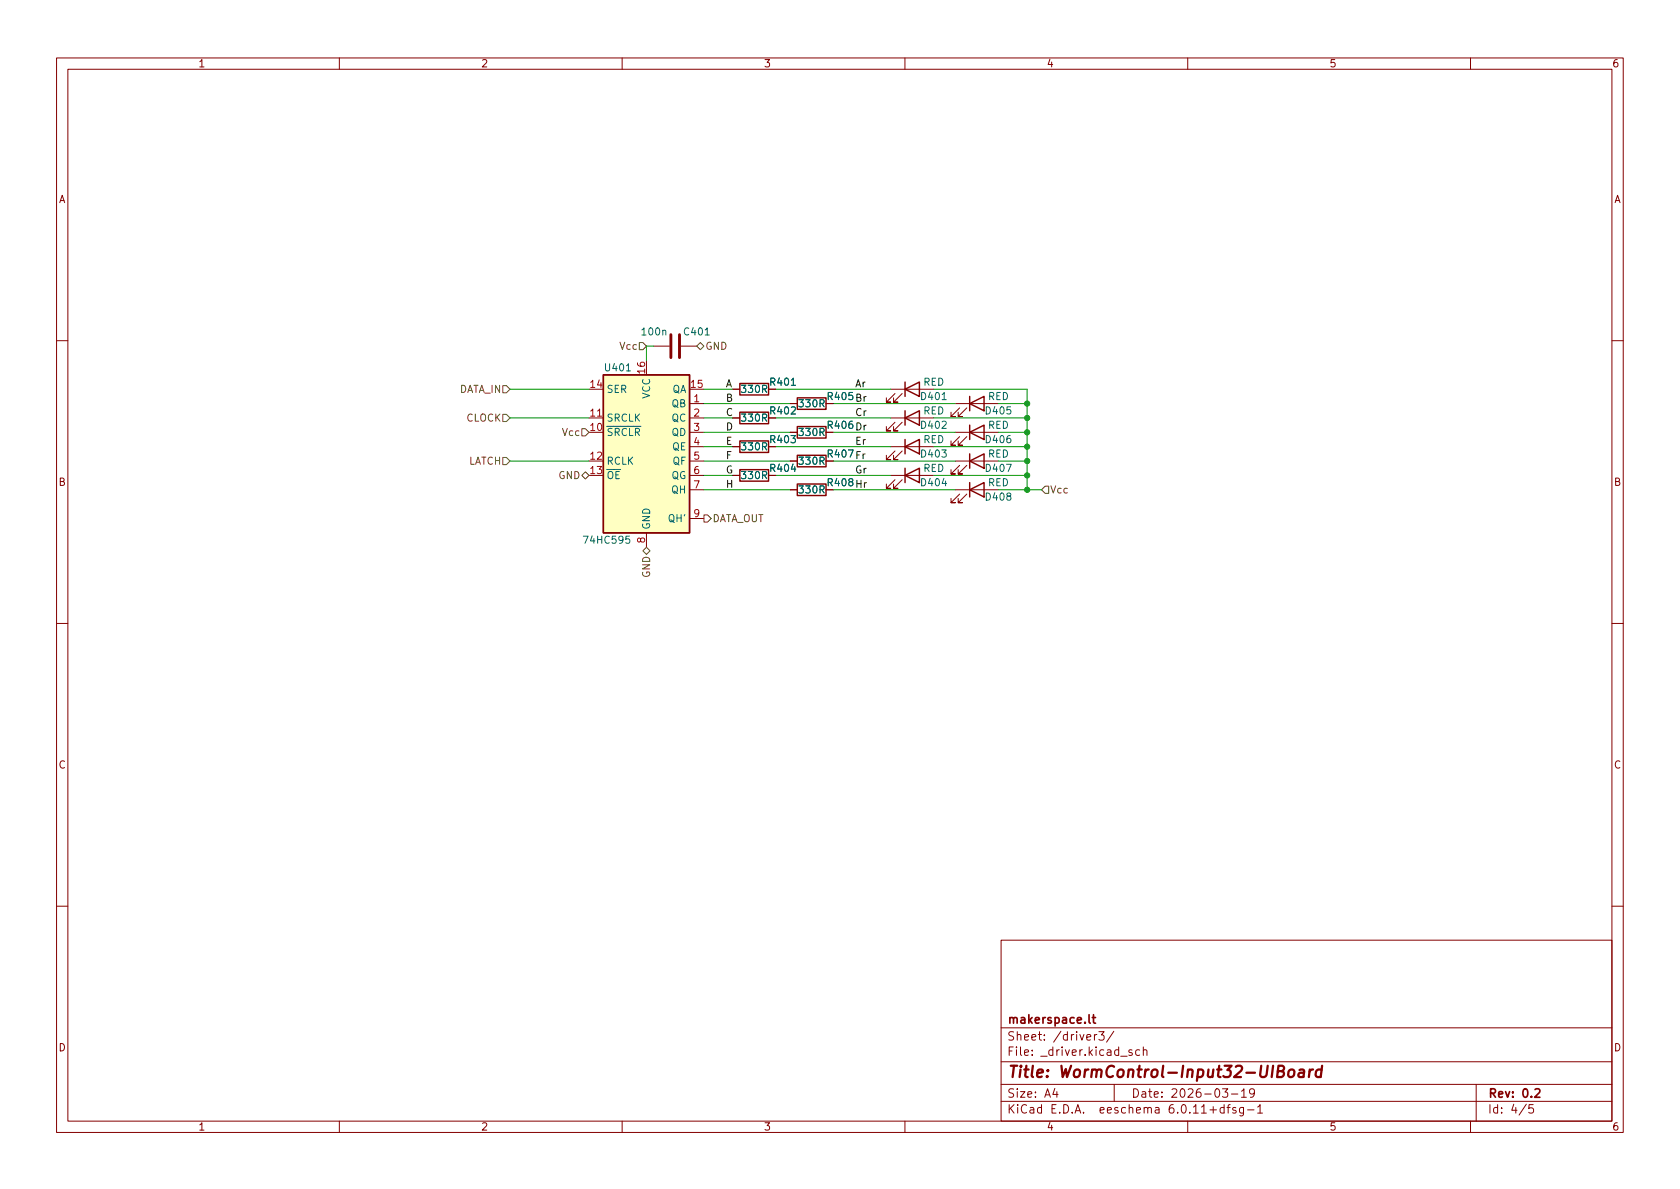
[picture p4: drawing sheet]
<svg xmlns="http://www.w3.org/2000/svg" width="297mm" height="210mm" viewBox="0 0 297 210" stroke-linecap="round" stroke-linejoin="round" font-family="sans-serif">
<g fill="none" stroke="#840000" stroke-width=".18">
<path d="M10 10.2h277v190.1h-277zM12 12.2h273v186.1h-273zM60 10.2v2M110 10.2v2M160 10.2v2M210 10.2v2M260 10.2v2M10 60.2h2M104.1 73.9h2.6M104.1 68.8h2.6M104.1 76.4h2.6M114.3 63.7v2.6"/>
<path d="M115.6 61.2h2.8M120.4 61.2h2.8M121.9 79h2.6M121.9 73.9h2.6M121.9 68.8h2.6M121.9 71.4h2.6M121.9 76.4h2.6M129.5 79h1.3M129.5 73.9h1.3M129.5 68.8h1.3M139.7 71.4h1.3M139.7 76.4h1.3"/>
<path d="M157.5 79h7.6M157.5 73.9h7.6M157.5 68.8h7.6M158.2 74.7l-1.5 1.5h.8h-.8v-.8M158.2 79.8l-1.5 1.5h.8h-.8v-.8M158.2 69.6l-1.5 1.5h.8h-.8v-.7M159.5 74.7l-1.5 1.5h.7h-.7v-.8M159.5 79.8l-1.5 1.5h.7h-.7v-.8M159.5 69.6l-1.5 1.5h.7h-.7v-.7M168.9 71.4h7.6M168.9 76.4h7.6M169.7 72.1l-1.6 1.6h.8h-.8v-.8"/>
<path d="M169.7 77.2l-1.6 1.5h.8h-.8v-.7M170.9 72.1l-1.5 1.6h.8h-.8v-.8M170.9 77.2l-1.5 1.5h.8h-.8v-.7M285 60.2h2M104.1 84.1h2.6M104.1 81.5h2.6M114.3 94.2v2.6M121.9 84.1h2.6M121.9 81.5h2.6M121.9 86.6h2.6M121.9 91.7h2.6M129.5 84.1h1.3"/>
<path d="M139.7 81.5h1.3M139.7 86.6h1.3M157.5 84.1h7.6M158.2 84.8l-1.5 1.6h.8h-.8v-.8M159.5 84.8l-1.5 1.6h.7h-.7v-.8M168.9 81.5h7.6M168.9 86.6h7.6M169.7 82.3l-1.6 1.5h.8h-.8v-.7M169.7 87.4l-1.6 1.5h.8h-.8v-.8M170.9 82.3l-1.5 1.5h.8h-.8v-.7M170.9 87.4l-1.5 1.5h.8h-.8v-.8M10 110.2h2"/>
<path d="M285 110.2h2M10 160.2h2M177 166.3h108v32h-108zM285 160.2h2M60 198.3v2M110 198.3v2M160 198.3v2M177 194.8h108M177 191.8h108M177 187.8h108M177 181.8h108M182.5 186.5v.1"/>
<path d="M182.5 185.7v.1M184.6 183.8v.1M184.6 183v.1M194.3 182.4h.9l-.5 .6 .4 .1v.7l-.2 .1h-.4l-.2-.1M196.9 182.4l-1.3 1.9M197 191.8v3M201.5 185.7l-.4-.1-.3 .3v.4l.1 .3h.6M202.1 185.8l.3-.2 .3 .1 .1 .9M202.1 185.1v1.5M204.3 195.9h.6v.9M204.9 196.2l-.5 .1a.29 .29 0 0 0-.2 .2 .29 .29 0 0 0 .2 .3h.5M210 198.3v2"/>
<path d="M217.7 193.5h1.2M219.5 193l.4-.5v1.5M219.5 194h.9M220.6 196.3h1.1M221.8 193.2l-.3 .3-.4-.1-.2-.2 .2-.6 .4-.1 .2 .2a.99 .99 0 0 1-.3 1.3h-.3M222.4 195.8l.4-.5v1.5M222.4 196.8h.8M260 198.3v2M261 191.8v6.5M271.1 195.3h-.7l-.1 .7 .2-.1 .5 .1 .2 .2-.1 .5-.2 .1-.6-.1"/>
</g>
<path d="M229.8 189.2l.2-.1 .5 .1v1.3M230.6 189.6l-.7 .1a.4 .4 0 0 0-.3 .3 .4 .4 0 0 0 .2 .5l.7-.1M231.6 189.1l-.2 1.4M232.2 189.1l-.4 .1-.3 .3M233.7 189.2a.66 .66 0 0 0-1 .3l-.1 .6 .2 .3 .1 .1 .6-.1M233.8 188.5l-.3 2" fill="none" stroke="#840000" stroke-width=".4"/>
<path d="M192.6 179.4v1.3l.2 .2M193.1 179.9h.6M193.3 179.4v1.3l.4 .2" fill="none" stroke="#840000" stroke-width=".3"/>
<g fill="none" stroke="#840000" stroke-width=".25">
<path d="M106.7 66.3h15.2v27.9h-15.2zM130.8 78h5.1v2h-5.1zM130.8 67.8h5.1v2h-5.1zM130.8 72.9h5.1v2h-5.1zM141 70.4h5v2h-5zM141 75.4h5v2.1h-5zM160 73.9l2.6-1.3v2.6zM160 79l2.6-1.3v2.6zM160 68.8l2.6-1.2v2.5zM160 67.6v2.5M160 72.6v2.6M160 77.7v2.6"/>
<path d="M171.4 71.4l2.6-1.3v2.5zM171.4 76.4l2.6-1.2v2.5zM171.4 70.1v2.5M171.4 75.2v2.5M130.8 83.1h5.1v2h-5.1zM141 85.6h5v2h-5zM141 80.5h5v2h-5zM160 84.1l2.6-1.3v2.5zM160 82.8v2.5M171.4 81.5l2.6-1.2v2.5zM171.4 86.6l2.6-1.3v2.6zM171.4 80.3v2.5"/>
<path d="M171.4 85.3v2.6"/>
</g>
<path d="M117.2 58.5l.2-.1 .3 .1v.7M124.7 59.2h.7M110.8 65.6h.7M139.9 68.1h.7M166.6 70.7h.7M111.3 94.8h-.6l-.1 .6 .2-.1h.4l.2 .2-.1 .5-.2 .1-.5-.1M140.2 82l-.3 .9h.8M166.9 84.6l-.3 .9h.8M178 82.1h.8l-.5 1.3" fill="none" stroke="#006464" stroke-width=".18"/>
<path d="M106.7 66.3h15.2v27.9h-15.2z" fill="#ffffc2" stroke="#ffffc2" stroke-width=".18"/>
<path d="M105.7 73.6h.7" fill="none" stroke="#a90000" stroke-width=".18"/>
<path d="M118.6 59.2v4M120.1 59.2v4" fill="none" stroke="#840000" stroke-width=".51"/>
<path d="M88.9 73.3h.6l.7 .6-.7 .6h-.6zM88.9 68.2h.6l.7 .6-.7 .7h-.6zM102.9 75.8h.6l.6 .6-.6 .7h-.6zM113 60.6h.7l.6 .6-.6 .6h-.7zM123.2 61.2l.6-.6 .7 .6-.7 .6zM88.9 80.9h.6l.7 .6-.7 .7h-.6zM102.9 84.1l.6-.7 .6 .7-.6 .6zM113.7 97.4l.6-.6 .6 .6-.6 .6zM124.5 91.1h.6l.6 .6-.6 .6h-.6zM184.8 86h.6v1.2h-.6l-.7-.6z" fill="none" stroke="#725600" stroke-width=".18"/>
<path d="M151.5 74.8a.64 .64 0 0 1 .7 .6 .64 .64 0 0 1-.7 .6zM151.5 70.3l.6-.1 .1-.1-.1-.3-.6-.1v1.3h.5l.2-.2v-.3l-.3-.2M152.8 70.1v.9M152.8 75.2v.8M153.1 75.2l-.3 .2M153.1 70.1l-.3 .3" fill="none" stroke="#0f0f0f" stroke-width=".18"/>
<g fill="none" stroke="#009600" stroke-width=".18">
<path d="M90.2 73.9h13.9M90.2 68.8h13.9M115.6 61.2h-1.3v2.5M124.5 76.4h15.2M124.5 71.4h15.2M124.5 73.9h5M124.5 68.8h5M124.5 79h5M137.2 73.9h20.3M137.2 68.8h20.3M137.2 79h20.3M147.3 76.4h21.6"/>
<path d="M147.3 71.4h21.6M165.1 68.8h16.5v17.8M165.1 73.9h16.5M165.1 79h16.5M176.5 76.4h5.1M176.5 71.4h5.1M90.2 81.5h13.9M124.5 86.6h15.2M124.5 81.5h15.2M124.5 84.1h5M137.2 84.1h20.3M147.3 86.6h21.6"/>
<path d="M147.3 81.5h21.6M165.1 84.1h16.5M176.5 86.6h7.6M176.5 81.5h5.1"/>
</g>
<g fill="#009600" stroke="#009600" stroke-width=".18">
<circle cx="181.6" cy="79" r=".46"/>
<circle cx="181.6" cy="71.4" r=".46"/>
<circle cx="181.6" cy="73.9" r=".46"/>
<circle cx="181.6" cy="76.4" r=".46"/>
<circle cx="181.6" cy="84.1" r=".46"/>
<circle cx="181.6" cy="86.6" r=".46"/>
<circle cx="181.6" cy="81.5" r=".46"/>
</g>
<g font-size="2.8" fill="#840000">
<text x="178" y="191.2">Title:</text>
<text x="187.3" y="191.2">WormControl-Input32-UIBoard</text>
</g>
<g font-size="2.1" fill="#840000">
<text x="178" y="184.5">Sheet:</text>
<text x="178" y="181.5">makerspace.lt</text>
<text x="186.2" y="184.5">/driver3/</text>
<text x="178" y="187.2">File:</text>
<text x="184.4" y="187.2">_driver.kicad_sch</text>
<text x="178" y="197.4">KiCad</text>
<text x="178" y="194.6">Size:</text>
<text x="184.7" y="194.6">A4</text>
<text x="185.7" y="197.4">E.D.A.</text>
<text x="194.6" y="197.4">eeschema</text>
<text x="200" y="194.6">Date:</text>
<text x="207" y="197.4">6.0.11+dfsg-1</text>
<text x="207" y="194.6">2026-03-19</text>
<text x="263" y="194.6">Rev:</text>
<text x="263" y="197.4">Id:</text>
<text x="267.1" y="197.4">4/5</text>
<text x="269.1" y="194.6">0.2</text>
</g>
<g font-size="1.8" fill="#840000">
<text x="35" y="12.3">1</text>
<text x="85" y="12.3">2</text>
<text x="135" y="12.3">3</text>
<text x="185" y="12.3">4</text>
<text x="235" y="12.3">5</text>
<text x="285" y="12.3">6</text>
<text x="10.4" y="36.3">A</text>
<text x="285.4" y="36.3">A</text>
<text x="135.9" y="68.6">R401</text>
<text x="146.1" y="71.1">R405</text>
<text x="135.9" y="73.7">R402</text>
<text x="146.1" y="76.2">R406</text>
<text x="135.9" y="78.7">R403</text>
<text x="135.9" y="83.8">R404</text>
<text x="146.1" y="81.3">R407</text>
<text x="10.3" y="86.3">B</text>
<text x="146.1" y="86.4">R408</text>
<text x="285.3" y="86.3">B</text>
<text x="10.3" y="136.3">C</text>
<text x="285.3" y="136.3">C</text>
<text x="10.3" y="186.3">D</text>
<text x="285.3" y="186.3">D</text>
<text x="35" y="200.3">1</text>
<text x="85" y="200.3">2</text>
<text x="135" y="200.3">3</text>
<text x="185" y="200.3">4</text>
<text x="235" y="200.3">5</text>
<text x="285" y="200.3">6</text>
</g>
<g font-size="1.8" fill="#006464">
<text x="113.2" y="59.7">100n</text>
<text x="120.7" y="59.7">C401</text>
<text x="106.7" y="66">U401</text>
<text x="107.2" y="69.9">SER</text>
<text x="115.3" y="70.6" transform="rotate(-90 115.3 70.6)">VCC</text>
<text x="118.8" y="69.9">QA</text>
<text x="130.8" y="69.9">330R</text>
<text x="162.6" y="71.1">D401</text>
<text x="163.2" y="68.6">RED</text>
<text x="174.6" y="71.1">RED</text>
<text x="107.2" y="77.5">~{SRCLR}</text>
<text x="107.2" y="74.9">SRCLK</text>
<text x="118.7" y="72.4">QB</text>
<text x="118.7" y="74.9">QC</text>
<text x="118.7" y="77.5">QD</text>
<text x="130.8" y="74.9">330R</text>
<text x="141" y="72.4">330R</text>
<text x="141" y="77.5">330R</text>
<text x="162.6" y="76.2">D402</text>
<text x="163.2" y="73.7">RED</text>
<text x="174" y="73.7">D405</text>
<text x="174.6" y="76.2">RED</text>
<text x="107.2" y="82.6">RCLK</text>
<text x="118.8" y="80">QE</text>
<text x="118.8" y="82.6">QF</text>
<text x="130.8" y="80">330R</text>
<text x="141" y="82.6">330R</text>
<text x="146.1" y="81.3">R407 Fr</text>
<text x="162.6" y="81.3">D403</text>
<text x="163.2" y="83.8">RED</text>
<text x="163.2" y="78.7">RED</text>
<text x="174" y="78.7">D406</text>
<text x="174" y="83.8">D407</text>
<text x="174.6" y="81.3">RED</text>
<text x="107.2" y="85.1">~{OE}</text>
<text x="118.6" y="87.6">QH</text>
<text x="118.7" y="85.1">QG</text>
<text x="130.8" y="85.1">330R</text>
<text x="141" y="87.6">330R</text>
<text x="162.6" y="86.4">D404</text>
<text x="174" y="88.9">D408</text>
<text x="174.6" y="86.4">RED</text>
<text x="115.3" y="93.7" transform="rotate(-90 115.3 93.7)">GND</text>
<text x="118" y="92.7">QH'</text>
<text x="102.9" y="96.5">74HC595</text>
</g>
<g font-size="1.8" fill="#725600">
<text x="109.4" y="62.2">Vcc</text>
<text x="124.7" y="62.2">GND</text>
<text x="81.2" y="69.9">DATA_IN</text>
<text x="82.4" y="74.9">CLOCK</text>
<text x="99.3" y="77.5">Vcc</text>
<text x="82.9" y="82.6">LATCH</text>
<text x="98.7" y="85.1">GND</text>
<text x="185.6" y="87.6">Vcc</text>
<text x="125.9" y="92.7">DATA_OUT</text>
<text x="115.3" y="102.3" transform="rotate(-90 115.3 102.3)">GND</text>
</g>
<g font-size="1.8" fill="#a90000">
<text x="104.1" y="68.6">14</text>
<text x="114" y="66.3" transform="rotate(-90 114 66.3)">16</text>
<text x="121.9" y="68.6">15</text>
<text x="122.5" y="71.1">1</text>
<text x="104.1" y="76.2">10</text>
<text x="104.1" y="73.7">11</text>
<text x="122.5" y="73.7">2</text>
<text x="122.5" y="76.2">3</text>
<text x="104.1" y="81.3">12</text>
<text x="104.1" y="83.8">13</text>
<text x="122.5" y="78.7">4</text>
<text x="122.5" y="81.3">5</text>
<text x="122.5" y="83.8">6</text>
<text x="122.5" y="86.4">7</text>
<text x="122.5" y="91.4">9</text>
<text x="114" y="96.2" transform="rotate(-90 114 96.2)">8</text>
</g>
<g font-size="1.8" fill="#0f0f0f">
<text x="128.3" y="71">B</text>
<text x="128.3" y="68.5">A</text>
<text x="151.1" y="68.5">Ar</text>
<text x="128.3" y="73.6">C</text>
<text x="128.3" y="76.1">D</text>
<text x="151.1" y="73.6">Cr</text>
<text x="128.3" y="81.2">F</text>
<text x="128.3" y="83.7">G</text>
<text x="128.3" y="78.6">E</text>
<text x="151.1" y="78.6">Er</text>
<text x="151.1" y="83.7">Gr</text>
<text x="128.3" y="86.3">H</text>
<text x="146.1" y="86.4">R408 Hr</text>
</g>
</svg>
